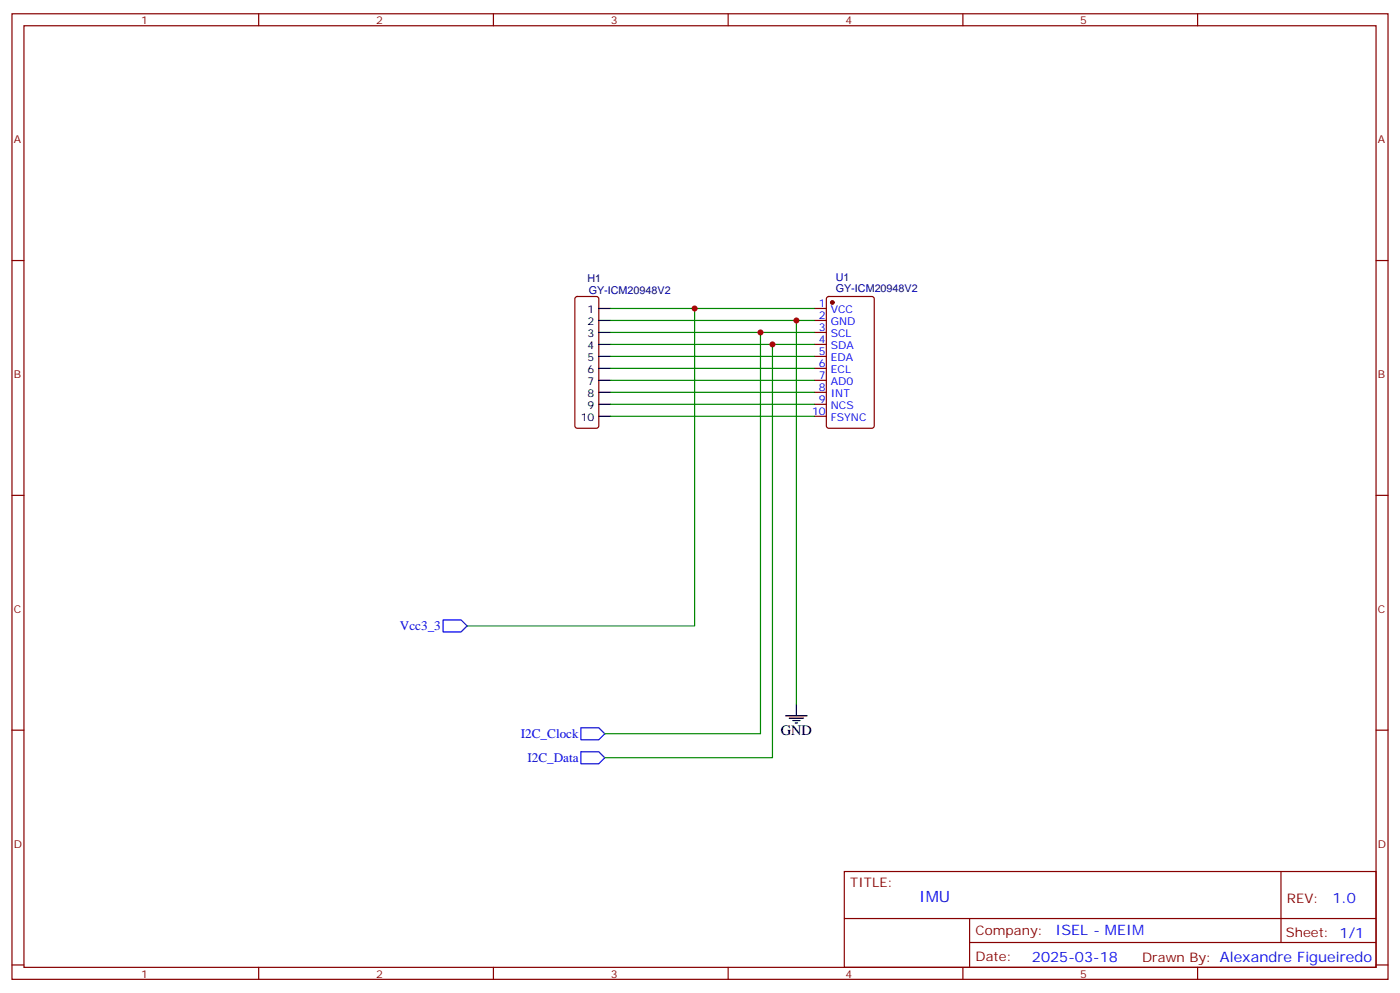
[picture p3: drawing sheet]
<svg xmlns="http://www.w3.org/2000/svg" width="412mm" height="292mm" viewBox="0 0 412 292" stroke-linecap="round" stroke-linejoin="round" font-family="sans-serif">
<g fill="none" stroke="#870000" stroke-width=".35">
<path d="M3.5 4.1h405.4v284.3h-405.4zM7.1 7.6h398.2v277.3h-398.2zM76.2 4.1v3.5M145.3 4.1v3.5M214.5 4.1v3.5M283.6 4.1v3.5M352.8 4.1v3.5M3.5 76.7h3.6M405.3 76.7h3.6M169.6 87.5l.4-.2h5.7l.5 .2 .2 .5v37.4l-.2 .5-.5 .2h-5.7l-.5-.2-.2-.5v-37.4zM239.9 90.8h3.5M239.9 94.4h3.5"/>
<path d="M239.9 97.9h3.5M243.7 87.5l.4-.2h12.7l.7 .4v37.7l-.4 .7h-13l-.6-.4-.1-37.7zM239.9 101.4h3.5M239.9 105h3.5M239.9 108.5h3.5M239.9 112h3.5M239.9 115.5h3.5M239.9 119.1h3.5M239.9 122.6h3.5M3.5 145.9h3.6M405.3 145.9h3.6M3.5 215h3.6"/>
<path d="M405.3 215h3.6M248.7 256.6h156.6v28.3h-156.6zM377.3 256.7v20.8M248.7 270.5h156.5M285.6 277.5h119.6M285.6 270.5v14.1M3.5 284.2h3.6M76.2 284.9v3.5M145.3 284.9v3.5M214.5 284.9v3.5M283.6 284.9v3.5M352.8 284.9v3.5"/>
<path d="M405.3 284.2h3.6"/>
</g>
<circle cx="245.2" cy="89.1" r=".53" fill="#870000" stroke="#870000" stroke-width=".35"/>
<path d="M130.5 182.6h5.3l1.8 1.7-1.8 1.8h-5.3zM171.1 214.3h5.3l1.8 1.8-1.8 1.7h-5.3zM171.1 221.4h5.3l1.8 1.7-1.8 1.8h-5.3z" fill="none" stroke="#00f" stroke-width=".35"/>
<g fill="none" stroke="#008700" stroke-width=".35">
<path d="M179.9 90.8h60M179.9 94.4h60M179.9 97.9h60M204.6 90.8v93.5h-67M224 97.9v118.2h-45.8M234.6 94.4v112.9M179.9 101.4h60M179.9 105h60M179.9 108.5h60M179.9 112h60M179.9 115.5h60M179.9 119.1h60"/>
<path d="M227.5 101.4v121.7h-49.3M179.9 122.6h60"/>
</g>
<g fill="none" stroke="#000" stroke-width=".35">
<path d="M176.4 90.8h3.5M176.4 94.4h3.5M176.4 97.9h3.5M176.4 101.4h3.5M176.4 105h3.5M176.4 108.5h3.5M176.4 112h3.5M176.4 115.5h3.5M176.4 119.1h3.5M176.4 122.6h3.5M231.4 210.8h6.4M232.5 211.5h4.2"/>
<path d="M233.5 212.2h2.2M234.2 212.9h.7M234.6 207.3v3.5"/>
</g>
<g fill="#c00">
<circle cx="204.6" cy="90.8" r=".88"/>
<circle cx="234.6" cy="94.4" r=".88"/>
<circle cx="224" cy="97.9" r=".88"/>
<circle cx="227.5" cy="101.4" r=".88"/>
</g>
<text font-size="4.6" fill="#00f" x="270.8" y="265.7">IMU</text>
<text font-size="4.2" x="230" y="216.4">GND</text>
<g font-size="4.2" fill="#00f">
<text x="392.5" y="265.9">1.0</text>
<text x="310.9" y="275.5">ISEL - MEIM</text>
<text x="304" y="283.3">2025-03-18</text>
</g>
<g font-size="3.9" fill="#00f">
<text x="117.8" y="185.6">Vcc3_3</text>
<text x="153.4" y="217.3">I2C_Clock</text>
<text x="155.4" y="224.4">I2C_Data</text>
</g>
<g font-size="3.9" fill="#800">
<text x="250.5" y="261.2">TITLE:</text>
<text x="379.1" y="265.9">REV:</text>
<text x="287.4" y="275.4">Company:</text>
<text x="378.7" y="276">Sheet: 1/1</text>
<text x="287.4" y="283.1">Date:</text>
<text x="336.4" y="283.2">Drawn By: Alexandre Figueiredo</text>
</g>
<g font-size="3.2" fill="#800">
<text x="41.6" y="7.1">1</text>
<text x="110.8" y="7.1">2</text>
<text x="179.9" y="7.1">3</text>
<text x="249.1" y="7.1">4</text>
<text x="318.2" y="7.1">5</text>
<text x="4.1" y="42.2">A</text>
<text x="405.9" y="42.2">A</text>
<text x="4.1" y="111.3">B</text>
<text x="405.9" y="111.3">B</text>
<text x="4.1" y="180.4">C</text>
<text x="405.9" y="180.4">C</text>
<text x="4.1" y="249.6">D</text>
<text x="405.9" y="249.6">D</text>
<text x="41.6" y="287.9">1</text>
<text x="110.8" y="287.9">2</text>
<text x="179.9" y="287.9">3</text>
<text x="249.1" y="287.9">4</text>
<text x="318.2" y="287.9">5</text>
</g>
<g font-size="3.2" fill="#000080">
<text x="173" y="83">H1</text>
<text x="246.2" y="82.8">U1</text>
<text x="173.4" y="86.7">GY-ICM20948V2</text>
<text x="246.2" y="86.1">GY-ICM20948V2</text>
</g>
<g font-size="3.2">
<text x="173.1" y="92.3">1</text>
<text x="173.1" y="95.8">2</text>
<text x="173.1" y="99.3">3</text>
<text x="173.1" y="102.8">4</text>
<text x="173.1" y="106.4">5</text>
<text x="173.1" y="109.9">6</text>
<text x="173.1" y="113.4">7</text>
<text x="173.1" y="116.9">8</text>
<text x="171.1" y="124">10</text>
<text x="173.1" y="120.5">9</text>
</g>
<g font-size="3.2" fill="#00f">
<text x="241.2" y="90.5">1</text>
<text x="241.2" y="94">2</text>
<text x="244.7" y="92.3">VCC</text>
<text x="244.7" y="95.8">GND</text>
<text x="241.2" y="97.5">3</text>
<text x="241.2" y="101.1">4</text>
<text x="244.7" y="99.3">SCL</text>
<text x="241.2" y="104.6">5</text>
<text x="244.7" y="102.8">SDA</text>
<text x="244.7" y="106.4">EDA</text>
<text x="241.2" y="108.1">6</text>
<text x="241.2" y="111.7">7</text>
<text x="244.7" y="109.9">ECL</text>
<text x="244.7" y="113.4">AD0</text>
<text x="241.2" y="115.2">8</text>
<text x="241.2" y="118.7">9</text>
<text x="244.7" y="116.9">INT</text>
<text x="239.2" y="122.2">10</text>
<text x="244.7" y="120.5">NCS</text>
<text x="244.7" y="124">FSYNC</text>
</g>
</svg>
